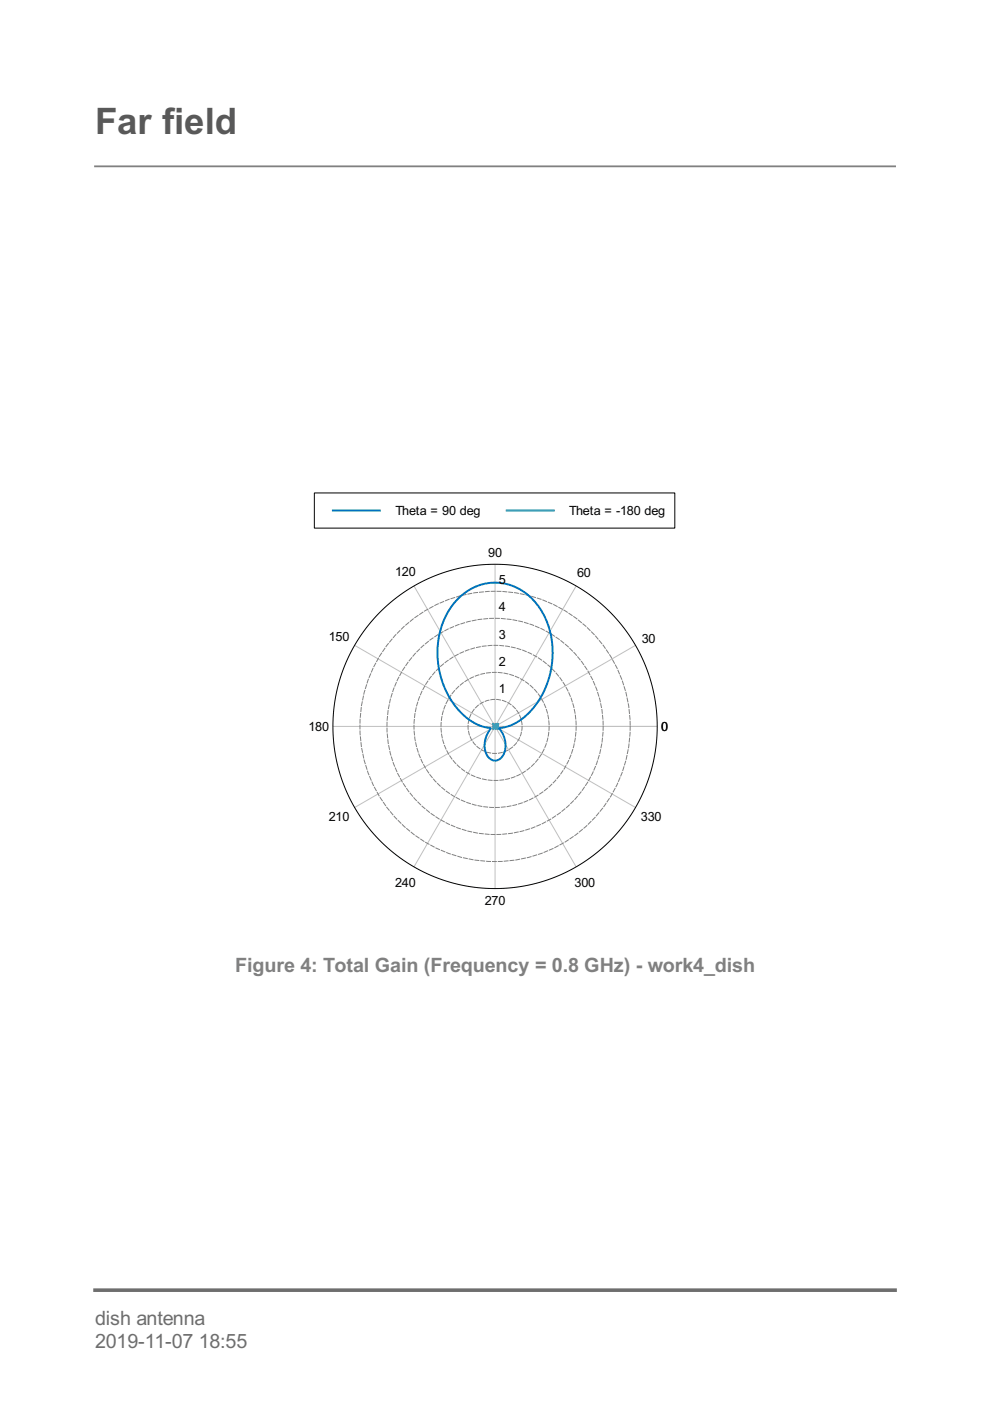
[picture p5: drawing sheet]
<svg xmlns="http://www.w3.org/2000/svg" width="210mm" height="297mm" viewBox="0 0 210 297" stroke-linecap="round" stroke-linejoin="round" font-family="sans-serif">
<path d="M20.2 35.3h169.6" fill="none" stroke="#808080" stroke-width=".38"/>
<path d="M20.2 95h169.6v107.1h-169.6z" fill="#fff" stroke="#fff" stroke-width=".21"/>
<circle cx="105" cy="154" r="34.4" fill="#fff"/>
<path d="M105 119.6v68.8M75.2 136.8l59.5 34.4M87.8 124.2l34.4 59.6M122.2 124.2l-17.2 29.8M134.7 136.8l-29.7 17.2M70.6 154h68.7M105 154l-29.8 17.2M105 154l-17.2 29.8" fill="none" stroke="#c0c0c0" stroke-width=".21"/>
<g fill="none" stroke="#808080" stroke-width=".21" stroke-dasharray=".8 .4">
<circle cx="105" cy="154" r="28.7"/>
<circle cx="105" cy="154" r="22.9"/>
<circle cx="105" cy="154" r="17.2"/>
<circle cx="105" cy="154" r="11.5"/>
<circle cx="105" cy="154" r="5.7"/>
</g>
<path d="M104.6 153.5l1 1M104.6 154h1M105.1 153.5v1M105.6 153.5l-1 1" fill="none" stroke="#00b050" stroke-width=".41"/>
<path d="M97.2 126.9a10.9 10.9 0 0 1 17 1.7 18.1 18.1 0 0 1-3.9 24.1 13.8 13.8 0 0 1-4.4 1.8 5.2 5.2 0 0 1 .5 6.1 1.94 1.94 0 0 1-2.1 .5 1.94 1.94 0 0 1-1.3-1.6 6.1 6.1 0 0 1 1-5.1 10.4 10.4 0 0 1-7.2-4.4 18.4 18.4 0 0 1-1.1-21.4z" fill="none" stroke="#0070c0" stroke-width=".41"/>
<path d="M70.6 154a34.4 34.4 0 0 1 68.7 0 34.4 34.4 0 0 1-68.7 0zM66.4 115.5h77.1v77h-77.1z" fill-rule="evenodd" fill="#fff"/>
<circle cx="105" cy="154" r="34.4" fill="none" stroke="#000" stroke-width=".21"/>
<path d="M66.6 104.5h76.5v7.5h-76.5z" fill="#fff" stroke="#000" stroke-width=".21"/>
<path d="M70.6 108.2h9.9" fill="none" stroke="#0070c0" stroke-width=".41"/>
<path d="M107.5 108.2h9.9" fill="none" stroke="#00b050" stroke-width=".41"/>
<path d="M20.2 273.5h169.6" fill="none" stroke="#6e6e6e" stroke-width=".76"/>
<text font-size="7.7" fill="#595959" x="20.2" y="28.5">Far field</text>
<text font-size="4.2" fill="#808080" x="49.8" y="206">Figure 4: Total Gain (Frequency = 0.8 GHz) - work4_dish</text>
<g font-size="4.2" fill="#6e6e6e">
<text x="20.2" y="280.8">dish antenna</text>
<text x="20.2" y="285.8">2019-11-07</text>
<text x="42.1" y="285.8">18:55</text>
</g>
<g font-size="2.7">
<text x="83.8" y="109.3">Theta = 90 deg</text>
<text x="120.7" y="109.3">Theta = -180 deg</text>
<text x="103.5" y="118.2">90</text>
<text x="83.8" y="122.1">120</text>
<text x="105.8" y="123.9">5</text>
<text x="122.4" y="122.4">60</text>
<text x="105.8" y="129.6">4</text>
<text x="69.7" y="135.9">150</text>
<text x="105.8" y="135.4">3</text>
<text x="136.1" y="136.3">30</text>
<text x="105.8" y="141.1">2</text>
<text x="105.8" y="146.8">1</text>
<text x="65.4" y="155.1">1</text>
<text x="66.9" y="155.1">80</text>
<text x="140.2" y="155.1">0</text>
<text x="69.7" y="174.2">210</text>
<text x="135.9" y="174.2">330</text>
<text x="83.8" y="188">240</text>
<text x="102.8" y="191.9">270</text>
<text x="121.8" y="188">300</text>
</g>
</svg>
